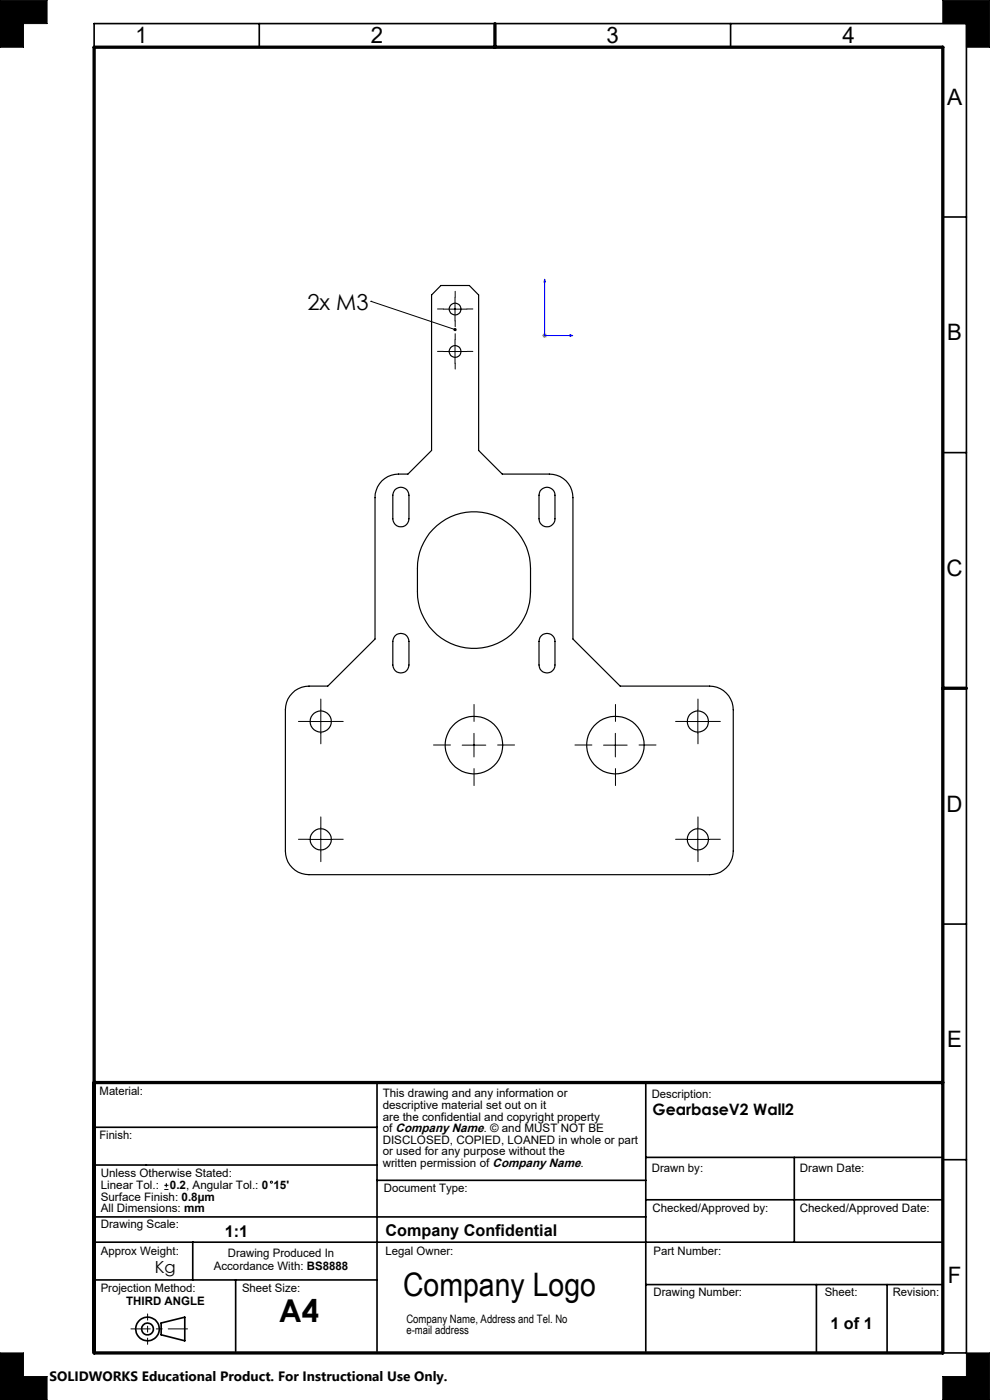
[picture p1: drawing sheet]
<svg xmlns="http://www.w3.org/2000/svg" width="210mm" height="297mm" viewBox="0 0 210 297" stroke-linecap="round" stroke-linejoin="round" font-family="sans-serif">
<g fill="none" stroke="#000" stroke-width=".35">
<path d="M20 10v-5h185v282h-5M55 5v5M155 5v5M200 46h5M200 96h5M200 196h5M20 239.1h60M80 229.7v57M137 229.7v57M20 258.2h117M20 247.2h60M80 250.4h57"/>
<path d="M137 254.5h63M137 245.5h63M168.5 245.5v18M200 246h5M20 271.5h60M20 263.5h180M40.9 263.5v8M50 271.5v15.2M137 272.5h63M173.2 272.5v14.5M188.2 272.5v14.5M34.2 280.7l5-1.3v5l-5-1.2z"/>
<circle cx="31.3" cy="281.9" r="1.25"/>
<circle cx="31.3" cy="281.9" r="2.5"/>
</g>
<path d="M115.5 59.2l.2 .6h-.3zM115.5 59.2v12h6M120.9 71l.6 .2-.6 .1z" fill="none" stroke="#00f" stroke-width=".21"/>
<path d="M115 71.2h1M115.2 70.8l.7 .7M115.5 70.7v1M115.9 70.8l-.7 .7" fill="none" stroke="#808080" stroke-width=".21"/>
<g fill="none" stroke="#000" stroke-width=".21" stroke-dasharray="15.2 1.3 1.3 1.3">
<path d="M94.1 65.5h-1.3M94.1 74.5h-1.3M96.6 63v-1.2M96.6 68v1.3M96.6 72v-1.2M96.6 77v1.3M99.1 65.5h1.2M99.1 74.5h1.2M65.6 153h-2.3M68.1 150.5v-2.2M68.1 155.5v2.3M70.6 153h2.2"/>
<path d="M95.6 158h-3.6M100.6 153v-3.6M105.6 158h3.6M125.6 158h-3.6M130.6 153v-3.6M135.6 158h3.6M145.6 153h-2.3M148.1 150.5v-2.2M148.1 155.5v2.3M150.6 153h2.2M65.6 178h-2.3M68.1 175.5v-2.2"/>
<path d="M70.6 178h2.2M100.6 163v3.6M130.6 163v3.6M145.6 178h-2.3M148.1 175.5v-2.2M150.6 178h2.2M68.1 180.5v2.3M148.1 180.5v2.3"/>
</g>
<g fill="none" stroke="#000" stroke-width=".21">
<path d="M0 0h10v5h-5v5h-5zM200 0h10v10h-5v-5h-5zM94.1 65.6h4.9M94.1 74.6h4.9M96.5 63.1v5M96.5 72.1v5M65.5 153.1h5M68.1 150.6v5M98 158.1h5M100.5 155.6v5M128 158.1h5M130.5 155.6v5"/>
<path d="M145.5 153.1h5M148 150.6v5M65.5 178.1h5M68.1 175.6v4.9M145.5 178.1h5M148 175.6v4.9M0 287h5v5h5v5h-10zM205 287h5v10h-10v-5h5z"/>
</g>
<path d="M27.8 281.9h12" fill="none" stroke="#000" stroke-width=".21" stroke-dasharray="15.2 1.3 1.3 1.3" stroke-dashoffset="11.1"/>
<path d="M31.3 278.7v6.5" fill="none" stroke="#000" stroke-width=".21" stroke-dasharray="15.2 1.3 1.3 1.3" stroke-dashoffset="13.9"/>
<path d="M20 10h180v277h-180zM105 5v5M200 146h5M20 229.7h180" fill="none" stroke="#000" stroke-width=".7"/>
<path d="M120.9 71l.6 .2-.6 .1zM115.5 59.2l.2 .6h-.3z" fill="#00f"/>
<path d="M0 0v10h5v-5h5v-5zM0 287v10h10v-5h-5v-5zM205 287v5h-5v5h10v-10zM200 0v5h5v5h5v-10z" fill-rule="evenodd" fill="#000"/>
<g fill="none" stroke="#000" stroke-width=".21">
<path d="M78.7 63.9h.1M78.7 63.9l17.8 6M34.9 252.3h.8M34.9 251.5h.8M35.3 251v.9"/>
<circle cx="57.6" cy="250.8" r=".22"/>
</g>
<path d="M96.3 69.6a.34 .34 0 0 1 .4 0 .34 .34 0 0 1 .1 .4l-.3-.1 .3 .2a.34 .34 0 0 1-.5 .1 .34 .34 0 0 1 0-.6z" fill="#000"/>
<g fill="none" stroke="#000" stroke-width=".25">
<path d="M93.5 60.6h6.1l1.9 2v33l5 5h10a4.9 4.9 0 0 1 5 5v30l10.1 10h18.9a5.1 5.1 0 0 1 5 5v29.9a5 5 0 0 1-5 5.1h-85a5 5 0 0 1-5-5.1v-29.9a5.1 5.1 0 0 1 5-5h4l10.1-10v-30a4.9 4.9 0 0 1 4.9-5h2l5-5v-33zM83.8 103.9a1.73 1.73 0 0 1 1.9-.4 1.73 1.73 0 0 1 1 1.6v5a1.71 1.71 0 0 1-1.7 1.7 1.71 1.71 0 0 1-1.7-1.7v-5zM91.9 112.3a12 12 0 0 1 13.1-2.9 12 12 0 0 1 7.5 11.2 23.8 23.8 0 0 1-.5 8.3 12 12 0 0 1-13.2 8.5 12 12 0 0 1-10.3-11.8 23.1 23.1 0 0 1 .5-8.4 12.9 12.9 0 0 1 2.9-4.9zM114.8 103.9a1.7 1.7 0 0 1 1.9-.4 1.7 1.7 0 0 1 1 1.6v5a1.69 1.69 0 0 1-1.7 1.7 1.69 1.69 0 0 1-1.7-1.7v-5l.2-.9zM83.8 134.9a1.73 1.73 0 0 1 1.9-.4 1.73 1.73 0 0 1 1 1.6v5a1.71 1.71 0 0 1-1.7 1.7 1.71 1.71 0 0 1-1.7-1.7v-5zM114.8 134.9a1.7 1.7 0 0 1 1.9-.4 1.7 1.7 0 0 1 1 1.6v5a1.69 1.69 0 0 1-1.7 1.7 1.69 1.69 0 0 1-1.7-1.7v-5l.2-.9z"/>
<circle cx="96.5" cy="74.6" r="1.24"/>
<circle cx="96.5" cy="65.6" r="1.24"/>
<circle cx="68" cy="153.1" r="2.24"/>
<circle cx="100.5" cy="158.1" r="6.1"/>
<circle cx="130.5" cy="158.1" r="6.1"/>
<circle cx="148" cy="153.1" r="2.24"/>
<circle cx="68" cy="178.1" r="2.24"/>
<circle cx="148" cy="178.1" r="2.24"/>
</g>
<text font-size="6.9" x="85.5" y="274.9">Company Logo</text>
<text font-size="6.7" x="59.2" y="280.6">A4</text>
<g font-size="4.8">
<text x="28.7" y="9.2">1</text>
<text x="78.7" y="9.2">2</text>
<text x="128.7" y="9.2">3</text>
<text x="178.7" y="9.2">4</text>
<text x="200.9" y="22.2">A</text>
<text x="200.9" y="72.2">B</text>
<text x="200.8" y="122.2">C</text>
<text x="200.8" y="172.2">D</text>
<text x="200.9" y="222.2">E</text>
<text x="201.1" y="272.2">F</text>
</g>
<text font-size="4.7" x="65.2" y="65.7">2x M3</text>
<text font-size="3.5" x="32.8" y="270.2">Kg</text>
<g font-size="3.4">
<text x="47.7" y="262.3">1:1</text>
<text x="81.8" y="262.2">Company Confidential</text>
<text x="176.2" y="281.9">1 of 1</text>
</g>
<text font-size="3.3" x="138.4" y="236.6">GearbaseV2 Wall2</text>
<text font-size="2.9" x="10.5" y="292.9">SOLIDWORKS Educational Product. For Instructional Use Only.</text>
<g font-size="2.5">
<text x="21.1" y="232.3">Material:</text>
<text x="81.2" y="232.8">This drawing and any information or</text>
<text x="138.3" y="233">Description:</text>
<text x="81.2" y="235.2">descriptive material set out on it</text>
<text x="81.2" y="237.7">are the confidential and copyright property</text>
<text x="21.1" y="241.7">Finish:</text>
<text x="81.2" y="240.2">of Company Name. © and MUST NOT BE</text>
<text x="81.2" y="242.7">DISCLOSED, COPIED, LOANED in whole or part</text>
<text x="81.2" y="245.1">or used for any purpose without the</text>
<text x="21.4" y="249.8">Unless Otherwise Stated:</text>
<text x="81.2" y="247.6">written permission of Company Name.</text>
<text x="138.3" y="248.5">Drawn by:</text>
<text x="169.6" y="248.5">Drawn Date:</text>
<text x="21.4" y="252.3">Linear Tol.:</text>
<text x="21.4" y="254.7">Surface Finish: 0.8µm</text>
<text x="21.4" y="257.2">All Dimensions: mm</text>
<text x="36.1" y="252.3">0.2, Angular Tol.: 0</text>
<text x="58" y="252.3">15'</text>
<text x="81.4" y="252.9">Document Type:</text>
<text x="138.4" y="257.2">Checked/Approved by:</text>
<text x="169.6" y="257.2">Checked/Approved Date:</text>
<text x="21.4" y="260.6">Drawing Scale:</text>
<text x="21.4" y="266.2">Approx Weight:</text>
<text x="45.4" y="269.5">Accordance With: BS8888</text>
<text x="48.3" y="266.7">Drawing Produced In</text>
<text x="81.8" y="266.2">Legal Owner:</text>
<text x="138.6" y="266.2">Part Number:</text>
<text x="21.4" y="274.1">Projection Method:</text>
<text x="51.3" y="274">Sheet Size:</text>
<text x="138.6" y="274.9">Drawing Number:</text>
<text x="174.9" y="274.9">Sheet:</text>
<text x="189.4" y="274.9">Revision:</text>
<text x="26.8" y="276.9">THIRD ANGLE</text>
<text x="86.2" y="280.6">Company Name, Address and Tel. No</text>
<text x="86.2" y="283">e-mail address</text>
</g>
</svg>
